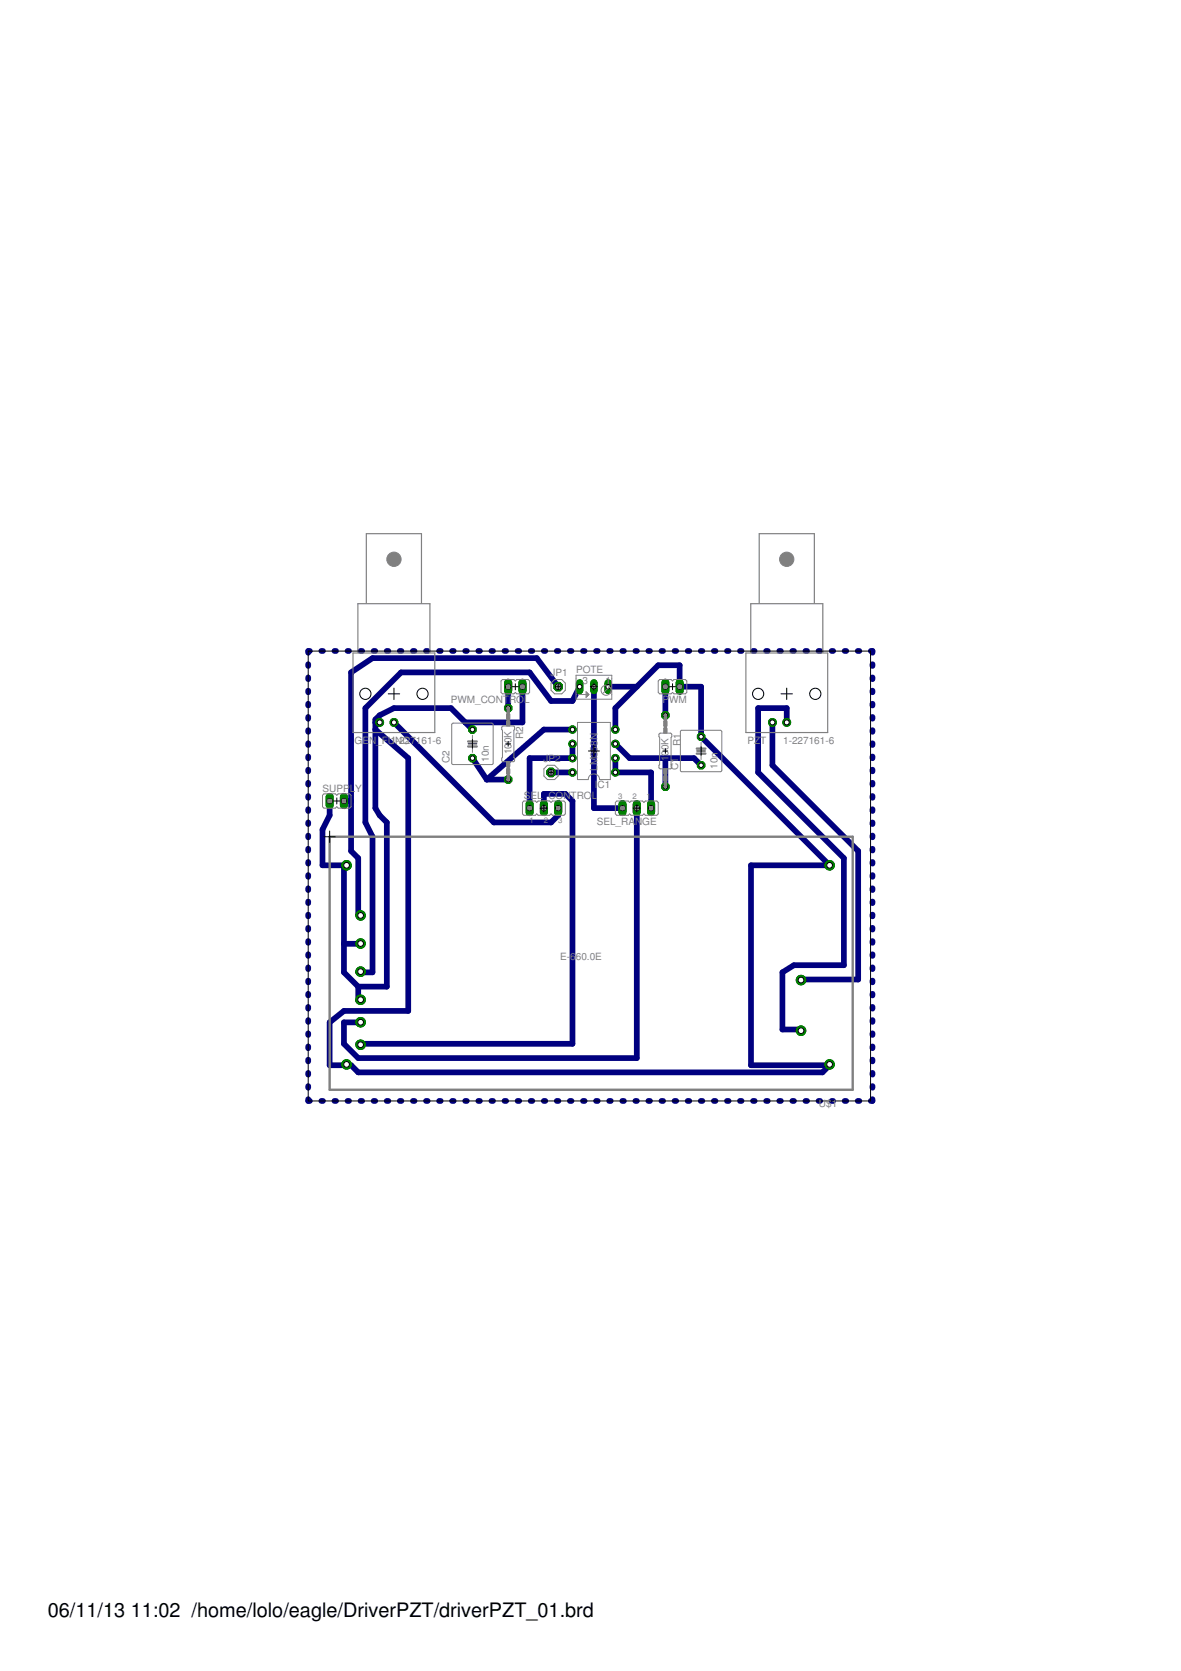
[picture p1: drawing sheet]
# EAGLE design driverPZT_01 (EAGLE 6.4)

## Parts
C1  10n  C-EU050-075X075  [C050-075X075]
C2  10n  C-EU050-075X075  [C050-075X075]
GEN_FUNC  1-227161-6  [AMP_227161]
IC1  LM358N  [DIL08]
JP1  PINHD-1X1  [1X01]
JP2  PINHD-1X1  [1X01]
POTE  TRIM_US-B64Y  [B64Y]
PWM  JP1E  [JP1]
PWM_CONTROL  JP1E  [JP1]
PZT  1-227161-6  [AMP_227161]
R1  100K  R-US_0207/12  [0207/12]
R2  100K  R-US_0207/12  [0207/12]
SEL_CONTROL  JP2E  [JP2]
SEL_RANGE  JP2E  [JP2]
SUPPLY  JP1E  [JP1]
U$1  E-660.0E  [E-660.0E]

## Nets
+12V: JP1.1 SUPPLY.2 U$1.P1_VCC
GF: SEL_RANGE.2 U$1.P5_RANGE
GND: C1.2 C2.2 GEN_FUNC.2 IC1.4(P:V-) POTE.A PWM.1 PWM_CONTROL.1 SUPPLY.1 U$1.GND1(P2_GND) U$1.GND2(P2_GND) U$1.GND3(P2_GND) U$1.GND4(P2_GND) U$1.P2_GND U$1.P4_AGND
N$1: PWM_CONTROL.2 R2.1
N$2: C2.1 IC1.5(B:+IN) R2.2
N$3: SEL_CONTROL.2 U$1.P6_CONTROL
N$4: GEN_FUNC.1 SEL_CONTROL.3
N$5: C1.1 IC1.3(A:+IN) R1.2
N$6: IC1.1(A:OUT) IC1.2(A:-IN) SEL_RANGE.1
N$7: POTE.E U$1.P3_UREF
N$8: IC1.6(B:-IN) IC1.7(B:OUT) SEL_CONTROL.1
N$9: IC1.8(P:V+) JP2.1
POTE: POTE.S SEL_RANGE.3
PWM: PWM.2 R1.1
PZT: PZT.1 U$1.P7_LVPZTOUT
PZTGND: PZT.2 U$1.P8_LVPZTGND

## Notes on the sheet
- Los jumpers son para poner un cable puenteando los
   12V, por problemas de diseño para single-layer
